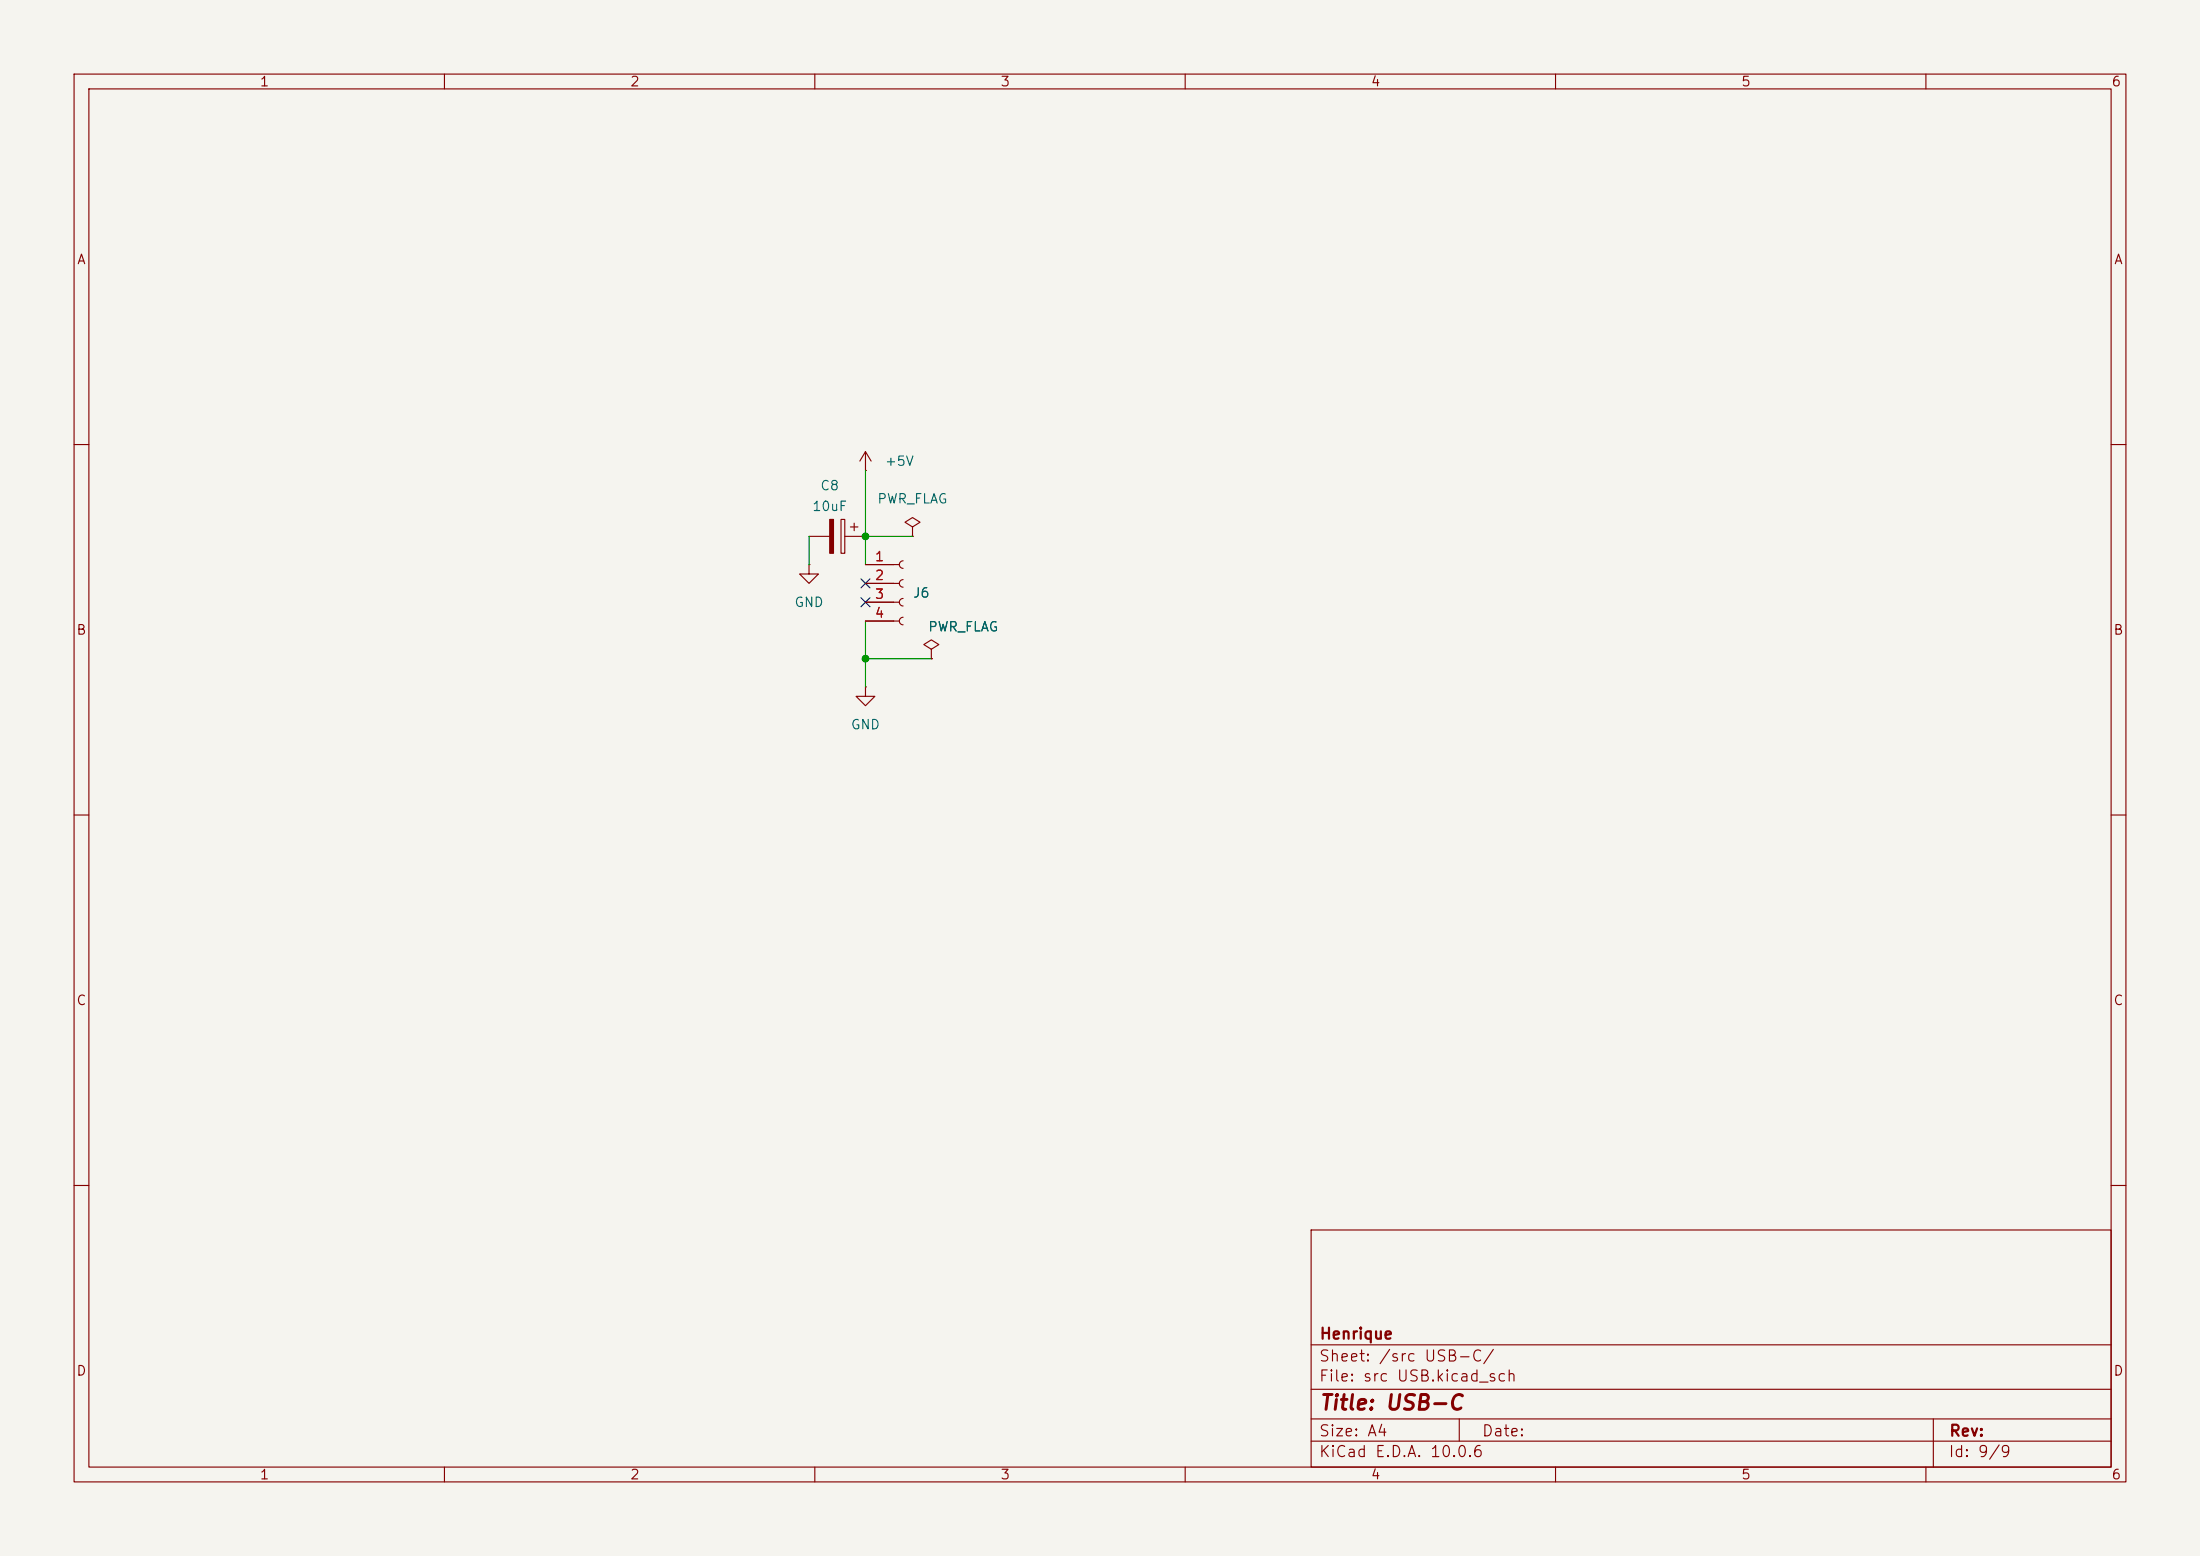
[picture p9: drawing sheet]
<svg xmlns="http://www.w3.org/2000/svg" width="297mm" height="210mm" viewBox="0 0 297 210" stroke-linecap="round" stroke-linejoin="round" font-family="sans-serif">
<path d="M0 0h297v210h-297z" fill="#f5f4ef" stroke="#f5f4ef" stroke-width=".14"/>
<g fill="none" stroke="#840000" stroke-width=".15">
<path d="M10 10h277v190h-277zM12 12h273v186h-273zM60 10v2M110 10v2M160 10v2M210 10v2M260 10v2M10 60h2M109.2 76.2v1.3h1.3l-1.3 1.2-1.3-1.2h1.3M109.2 76.2h.1M109.2 72.4h2.8M113.5 70.1h.5v4.6h-.5z"/>
<path d="M114 72.4h2.8M114.8 71.1h1M115.3 70.6v1M116.8 63.5h.1M116.8 76.2h4.6M116.8 78.7h4.6M116.8 61l-.7 1.2M116.8 61l.8 1.2M116.8 61v2.5M121.9 75.7a.51 .51 0 0 0-.5 .5 .51 .51 0 0 0 .5 .5M121.9 78.2a.51 .51 0 0 0-.5 .5 .51 .51 0 0 0 .5 .5M123.2 71.1l1-.6-1-.6-1 .6 1 .6v1.3"/>
<path d="M123.2 72.4h.1M285 60h2M116.8 92.7v1.3h1.3l-1.3 1.3-1.2-1.3h1.2M116.8 92.7h.1M116.8 81.3h4.6M116.8 83.8h4.6M121.9 80.8a.51 .51 0 0 0-.5 .5 .51 .51 0 0 0 .5 .5M121.9 83.3a.51 .51 0 0 0-.5 .5 .51 .51 0 0 0 .5 .5M125.7 87.6l1-.6-1-.6-1 .6 1 .6v1.3M125.7 88.9h.1M10 110h2M285 110h2"/>
<path d="M10 160h2M177 166h108v32h-108zM285 160h2M60 198v2M110 198v2M160 198v2M177 194.5h108M177 191.5h108M177 187.5h108M177 181.5h108M197 191.5v3M210 198v2"/>
<path d="M260 198v2M261 191.5v6.5"/>
</g>
<path d="M112 70.1h.5v4.6h-.5z" fill="#840000" stroke="#840000" stroke-width=".15"/>
<path d="M109.2 72.4v3.8M116.8 63.5v12.7M116.8 72.4h6.4M116.8 83.8v8.9M116.8 88.9h8.9" fill="none" stroke="#009600" stroke-width=".15"/>
<path d="M116.2 78.1l1.2 1.2M117.4 78.1l-1.2 1.2M116.2 80.7l1.2 1.2M117.4 80.7l-1.2 1.2" fill="none" stroke="#000084" stroke-width=".15"/>
<g fill="#009600" stroke="#009600" stroke-width=".14">
<circle cx="116.8" cy="88.9" r=".46"/>
<circle cx="116.8" cy="72.4" r=".46"/>
</g>
<text font-size="2" fill="#840000" x="178" y="190.8">Title: USB-C</text>
<g font-size="1.5" fill="#840000">
<text x="178" y="184.1">Sheet: /src USB-C/</text>
<text x="178" y="181.1">Henrique</text>
<text x="178" y="186.8">File: src USB.kicad_sch</text>
<text x="178" y="197">KiCad E.D.A. 10.0.6</text>
<text x="178" y="194.2">Size: A4</text>
<text x="200" y="194.2">Date:</text>
<text x="263" y="197">Id: 9/9</text>
<text x="263" y="194.2">Rev:</text>
</g>
<g font-size="1.3" fill="#840000">
<text x="35" y="12">1</text>
<text x="85" y="12">2</text>
<text x="135" y="12">3</text>
<text x="185" y="12">4</text>
<text x="235" y="12">5</text>
<text x="285" y="12">6</text>
<text x="10.3" y="36">A</text>
<text x="285.3" y="36">A</text>
<text x="10.2" y="86">B</text>
<text x="285.2" y="86">B</text>
<text x="10.2" y="136">C</text>
<text x="285.2" y="136">C</text>
<text x="10.2" y="186">D</text>
<text x="285.2" y="186">D</text>
<text x="35" y="200">1</text>
<text x="85" y="200">2</text>
<text x="135" y="200">3</text>
<text x="185" y="200">4</text>
<text x="235" y="200">5</text>
<text x="285" y="200">6</text>
</g>
<g font-size="1.3" fill="#006464">
<text x="119.4" y="63.2">+5V</text>
<text x="109.6" y="69.3">10uF</text>
<text x="110.6" y="66.5">C8</text>
<text x="118.3" y="68.3">PWR_FLAG</text>
<text x="107.2" y="82.2">GND</text>
<text x="123.2" y="81">J6</text>
<text x="125.2" y="85.5">PWR_FLAG</text>
<text x="114.8" y="98.8">GND</text>
</g>
<g font-size="1.3" fill="#a90000">
<text x="118" y="76.1">1</text>
<text x="118" y="78.6">2</text>
<text x="118" y="81.1">3</text>
<text x="118" y="83.7">4</text>
</g>
</svg>
